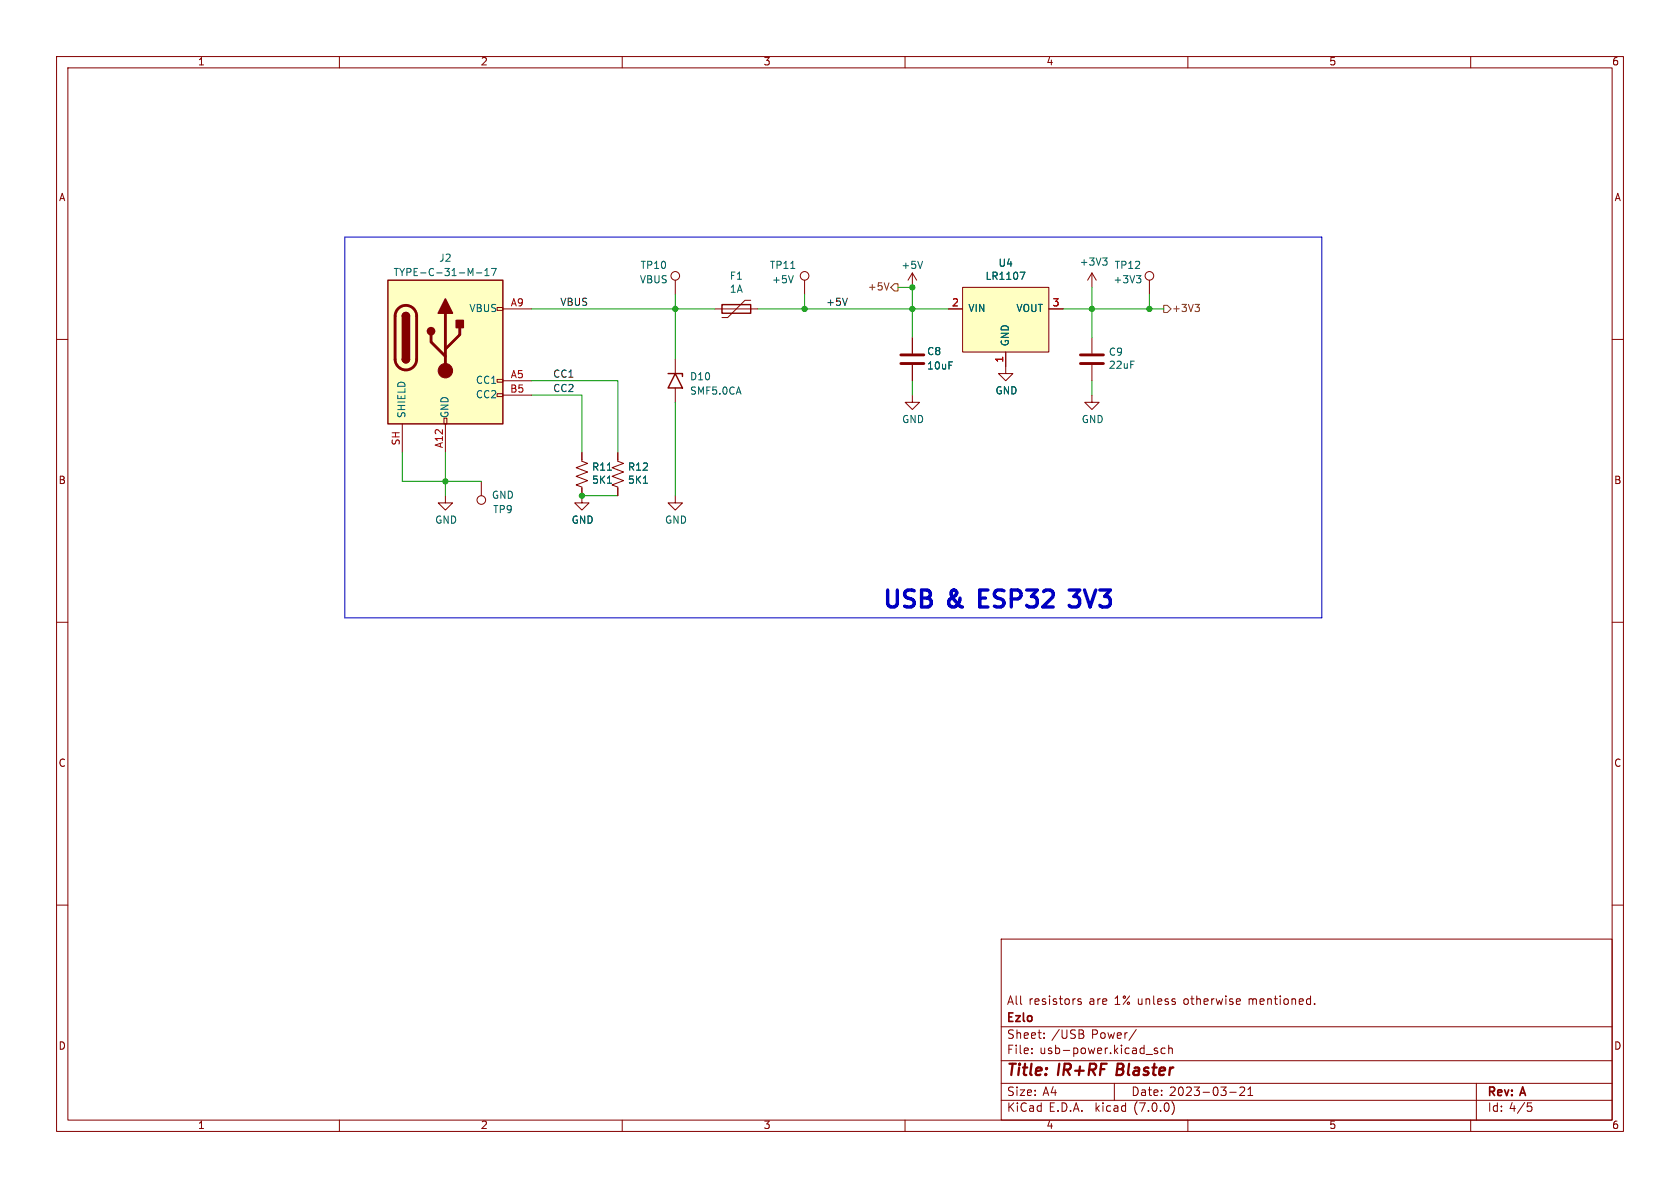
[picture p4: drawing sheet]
<svg xmlns="http://www.w3.org/2000/svg" width="297mm" height="210mm" viewBox="0 0 297 210" stroke-linecap="round" stroke-linejoin="round" font-family="sans-serif">
<g fill="none" stroke="#840000" stroke-width=".18">
<path d="M10 10h277v190h-277zM12 12h273v186h-273zM60 10v2M110 10v2M160 10v2M210 10v2M260 10v2M10 60h2M87.9 54.4h1v.5h-1zM88.9 54.6h5.1M119.4 49.5v2.6M126.4 54.6h7.6"/>
<path d="M132.7 53.1h-1l-3 3h-1.1M142.2 49.5v2.6M161.3 48.3v2.5M161.3 59.7v2.8M161.3 48.3l-.8 1.2M161.3 48.3l.8 1.2M167.6 54.6h2.6M170.2 50.8h15.2v11.4h-15.2zM185.4 54.6h2.6M193 48.3v2.5M193 59.7v2.8M193 48.3l-.7 1.2"/>
<path d="M193 48.3l.8 1.2M203.2 49.5v2.6M285 60h2M71.1 74.9v5.1M78.5 73.9h.5v1h-.5zM78.7 74.9v5.1M87.9 69.6h1v.5h-1zM87.9 67.1h1v.5h-1zM88.9 67.3h5.1M88.9 69.9h5.1M119.4 63.5v2.5M119.4 68.6v2.5"/>
<path d="M161.3 69.9v1.2h1.3l-1.3 1.3-1.3-1.3h1.3M161.3 64.5v2.8M177.8 62.2v3.8h1.3l-1.3 1.3-1.3-1.3h1.3M193 69.9v1.2h1.3l-1.3 1.3-1.2-1.3h1.2M193 64.5v2.8M78.7 87.6v1.3h1.3l-1.3 1.3-1.2-1.3h1.2M85.1 85.1v2.5M102.9 80v1.5l1 .4-2 .8 2 .7-2 .8 2 .8-2 .7 1 .4v2.8h1.2l-1.2 1.3-1.3-1.3h1.3M109.2 80v1.5l1 .4-2 .8 2 .7-2 .8 2 .8-2 .7 1 .4v1.5M119.4 87.6v1.3h1.2l-1.2 1.3-1.3-1.3h1.3M10 110h2M285 110h2"/>
<path d="M10 160h2M285 160h2M177 166h108v32h-108zM191.1 176.6h-.3l-.3 .2 .1 .2 .5 .1v.4h-.6M218.8 176.6h.4l.1 .3-.7 .2M219.2 177.5l-.4 .1M232.4 177.4v.2M60 198v2M110 198v2M160 198v2M177 194.5h108M177 191.5h108"/>
<path d="M177 187.5h108M177 181.5h108M182.4 186.1v.2M182.4 185.3v.2M184.6 183.4v.2M184.6 182.6v.2M191.3 182.8a.4 .4 0 0 1 .3 .3 .4 .4 0 0 1-.3 .5M191.4 182.1l.1 .2-.1 .4M197 191.5v3M200.9 182l-1.3 1.9M204.6 185.3h-.3l-.3 .2 .1 .2 .5 .1v.4h-.6M206 185.3h-.5l-.2 .2v.5l.1 .2h.6"/>
<path d="M206.6 185.4l.2-.1h.4l.1 1M206.6 184.8v1.5M207.2 194.8a1.74 1.74 0 0 1 0 2.2M210 198v2M217.4 193.1h1.1M219.2 192.3l.6-.1 .2 .1v.3l-.9 1.1h.9M220.6 193.7h.9M220.6 192.6l.4-.4v1.5M260 198v2M261 191.5v6.5M270.2 195.5h.3l.3 .3-.1 .6-.5 .1"/>
<circle cx="119.4" cy="48.8" r=".76"/>
<circle cx="142.2" cy="48.8" r=".76"/>
<circle cx="203.2" cy="48.8" r=".76"/>
<circle cx="85.1" cy="88.4" r=".76"/>
</g>
<path d="M70.4 54.5a1.9 1.9 0 0 1 2.1-.4 1.9 1.9 0 0 1 1.2 1.8v7.6a1.91 1.91 0 0 1-1.9 1.9 1.91 1.91 0 0 1-2-1.9l.1-7.8 .1-.6zM76.2 59.2v1.3l2.5 2.5M78.7 55.4v10.1M81.3 57.9v1.3l-2.6 2.5M159.3 64.3h4M159.3 62.7h4M191 64.3h4.1M191 62.7h4.1" fill="none" stroke="#840000" stroke-width=".51"/>
<g fill="none" stroke="#006464" stroke-width=".18">
<path d="M84.2 48.2h1M85.7 48.7h.8M85.7 47.8l.4-.3v1.2M86.9 47.5h.8l-.5 1.2M140.2 48.7l-.4 1.3M163.1 46.2l-.4 1.3M180.3 48.1h.9l-.6 1.3M194.9 45.6h.8l-.4 .5M195.5 46.1l.2 .2v.3l-.2 .3M200.9 48.7h.8l-.4 .5M201.4 49.2l.3 .3v.3l-.3 .2M107.4 85.4h.7"/>
<path d="M113.7 85.4h.8"/>
</g>
<path d="M68.6 49.5h20.3v25.4h-20.3zM71.1 55.9a.64 .64 0 0 1 .7-.7 .64 .64 0 0 1 .6 .7M127.6 53.8h5.1v1.6h-5.1zM71.1 63.5a.64 .64 0 0 0 .7 .6 .64 .64 0 0 0 .6-.6M118.1 66h2.5v.5M119.4 66l1.2 2.6h-2.5z" fill="none" stroke="#840000" stroke-width=".25"/>
<g fill="#ffffc2" stroke="#ffffc2" stroke-width=".18">
<path d="M68.6 49.5h20.3v25.4h-20.3z"/>
<path d="M170.2 50.8h15.2v11.4h-15.2z"/>
</g>
<g fill="#840000" stroke="#840000" stroke-width=".25">
<path d="M71.1 63.5h1.3a.64 .64 0 0 1-.6 .6 .64 .64 0 0 1-.7-.6z"/>
<path d="M71.1 55.9h1.3v7.6h-1.3z"/>
<path d="M71.3 55.4a.64 .64 0 0 1 .7-.1 .64 .64 0 0 1 .4 .6h-1.3z"/>
<path d="M78.7 52.8l1.3 2.6h-2.5z"/>
<path d="M80.6 56.6h1.3v1.3h-1.3z"/>
<circle cx="76.2" cy="58.5" r=".63"/>
</g>
<circle cx="78.7" cy="65.5" r="1.27" fill="#840000" stroke="#840000" stroke-width=".18"/>
<path d="M157.2 50l-.5 1.3M157.5 50.8l.6-.6h.6v1.2h-.6zM205.7 54h.7l.6 .6-.6 .6h-.7zM211.3 53.8h.7l-.4 .5M211.9 54.4l.1 .1-.1 .5" fill="none" stroke="#725600" stroke-width=".18"/>
<path d="M189 104.3h1.9l-1 1.1h.4M189 107l.4 .3h.9" fill="none" stroke="#0000c2" stroke-width=".6"/>
<path d="M61 41.9h172.7v67.3h-172.7z" fill="none" stroke="#0000c2" stroke-width=".18"/>
<g fill="none" stroke="#009600" stroke-width=".18">
<path d="M94 54.6h32.4M119.4 52.1v11.4M134 54.6h33.6M142.2 52.1v2.5M158.7 50.8h2.6v8.9M188 54.6h17.7M193 50.8v8.9M203.2 52.1v2.5M94 67.3h15.2v12.7M94 69.9h8.9v10.1M119.4 71.1v16.5M161.3 67.3v2.6"/>
<path d="M193 67.3v2.6M71.1 80v5.1h14M78.7 80v7.6M102.9 87.6h6.3"/>
</g>
<g fill="#009600" stroke="#009600" stroke-width=".18">
<circle cx="119.4" cy="54.6" r=".46"/>
<circle cx="142.2" cy="54.6" r=".46"/>
<circle cx="78.7" cy="85.1" r=".46"/>
<circle cx="102.9" cy="87.6" r=".46"/>
<circle cx="193" cy="54.6" r=".46"/>
<circle cx="161.3" cy="54.6" r=".46"/>
<circle cx="161.3" cy="50.8" r=".46"/>
<circle cx="203.2" cy="54.6" r=".46"/>
</g>
<g font-size="4.2" fill="#0000c2">
<text x="156.2" y="108">USB &amp;</text>
<text x="174.3" y="108">ESP32</text>
<text x="191.3" y="108">3V3</text>
</g>
<g font-size="2.8" fill="#840000">
<text x="178" y="190.8">Title:</text>
<text x="187.1" y="190.8">IR+RF</text>
<text x="198.1" y="190.8">Blaster</text>
</g>
<g font-size="2.1" fill="#840000">
<text x="178" y="177.9">All</text>
<text x="181.8" y="177.9">resistors</text>
<text x="192.5" y="177.9">are</text>
<text x="197.1" y="177.9">1% unless</text>
<text x="209.4" y="177.9">otherwise</text>
<text x="221" y="177.9">mentioned.</text>
<text x="178" y="183.9">Sheet:</text>
<text x="178" y="181.1">Ezlo</text>
<text x="185.9" y="183.9">/USB</text>
<text x="193" y="183.9">Power/</text>
<text x="178" y="186.6">File:</text>
<text x="183.8" y="186.6">usb-power.kicad_sch</text>
<text x="178" y="196.8">KiCad</text>
<text x="178" y="194">Size:</text>
<text x="184.3" y="194">A4</text>
<text x="185.4" y="196.8">E.D.A.</text>
<text x="193.7" y="196.8">kicad</text>
<text x="200" y="194">Date:</text>
<text x="200.6" y="196.8">(7.0.0)</text>
<text x="206.7" y="194">2023-03-21</text>
<text x="263" y="194.2">Rev:</text>
<text x="263" y="196.8">Id: 4/5</text>
<text x="269" y="194.2">A</text>
</g>
<g font-size="1.8" fill="#840000">
<text x="35" y="11.8">1</text>
<text x="85" y="11.8">2</text>
<text x="135" y="11.8">3</text>
<text x="185" y="11.8">4</text>
<text x="235" y="11.8">5</text>
<text x="285" y="11.8">6</text>
<text x="10.4" y="35.8">A</text>
<text x="285.4" y="35.8">A</text>
<text x="10.3" y="85.8">B</text>
<text x="285.3" y="85.8">B</text>
<text x="10.3" y="135.8">C</text>
<text x="285.3" y="135.8">C</text>
<text x="10.3" y="185.8">D</text>
<text x="285.3" y="185.8">D</text>
<text x="35" y="199.8">1</text>
<text x="85" y="199.8">2</text>
<text x="135" y="199.8">3</text>
<text x="185" y="199.8">4</text>
<text x="235" y="199.8">5</text>
<text x="285" y="199.8">6</text>
</g>
<g font-size="1.8" fill="#006464">
<text x="77.6" y="46.5">J2</text>
<text x="113.2" y="47.8">TP10</text>
<text x="136" y="47.8">TP11</text>
<text x="159.3" y="47.8">+5V</text>
<text x="176.5" y="47.4">U4</text>
<text x="190.8" y="47.2">+3V3</text>
<text x="197" y="47.8">TP12</text>
<text x="69.5" y="49.1">TYPE-C-31-M-17</text>
<text x="113.1" y="50.4">VBUS</text>
<text x="129" y="49.7">F1</text>
<text x="129" y="52">1A</text>
<text x="136.4" y="50.4">+5V</text>
<text x="174.2" y="49.7">LR1107</text>
<text x="196.8" y="50.4">+3V3</text>
<text x="82.9" y="55.4">VBUS</text>
<text x="171.2" y="55.4">VIN</text>
<text x="179.6" y="55.4">VOUT</text>
<text x="163.8" y="63.1">C8</text>
<text x="163.8" y="65.6">10uF</text>
<text x="178.6" y="61.2" transform="rotate(-90 178.6 61.2)">GND</text>
<text x="196" y="63.2">C9</text>
<text x="196" y="65.5">22uF</text>
<text x="84" y="68.1">CC1</text>
<text x="84" y="70.7">CC2</text>
<text x="121.9" y="67.5">D10</text>
<text x="121.9" y="70">SMF5.0CA</text>
<text x="175.9" y="70">GND</text>
<text x="71.9" y="73.9" transform="rotate(-90 71.9 73.9)">SHIELD</text>
<text x="79.6" y="73.9" transform="rotate(-90 79.6 73.9)">GND</text>
<text x="159.4" y="75.1">GND</text>
<text x="191.2" y="75.1">GND</text>
<text x="104.6" y="83.5">R11</text>
<text x="111" y="83.5">R12</text>
<text x="86.9" y="88.5">GND</text>
<text x="104.6" y="85.8">5K1</text>
<text x="111" y="85.8">5K1</text>
<text x="76.9" y="92.8">GND</text>
<text x="87.1" y="91">TP9</text>
<text x="101" y="92.8">GND</text>
<text x="117.5" y="92.8">GND</text>
</g>
<g font-size="1.8" fill="#725600">
<text x="153.3" y="51.6">+5V</text>
<text x="207.2" y="55.4">+3V3</text>
</g>
<g font-size="1.8" fill="#a90000">
<text x="90.2" y="54.4">A9</text>
<text x="168.2" y="54.4">2</text>
<text x="186" y="54.4">3</text>
<text x="177.5" y="64.2" transform="rotate(-90 177.5 64.2)">1</text>
<text x="90.1" y="69.6">B5</text>
<text x="90.2" y="67.1">A5</text>
<text x="70.9" y="78.8" transform="rotate(-90 70.9 78.8)">SH</text>
<text x="78.5" y="79.3" transform="rotate(-90 78.5 79.3)">A12</text>
</g>
<g font-size="1.8" fill="#0f0f0f">
<text x="99.1" y="54.3">VBUS</text>
<text x="146" y="54.3">+5V</text>
<text x="97.8" y="67">CC1</text>
<text x="97.8" y="69.5">CC2</text>
</g>
</svg>
